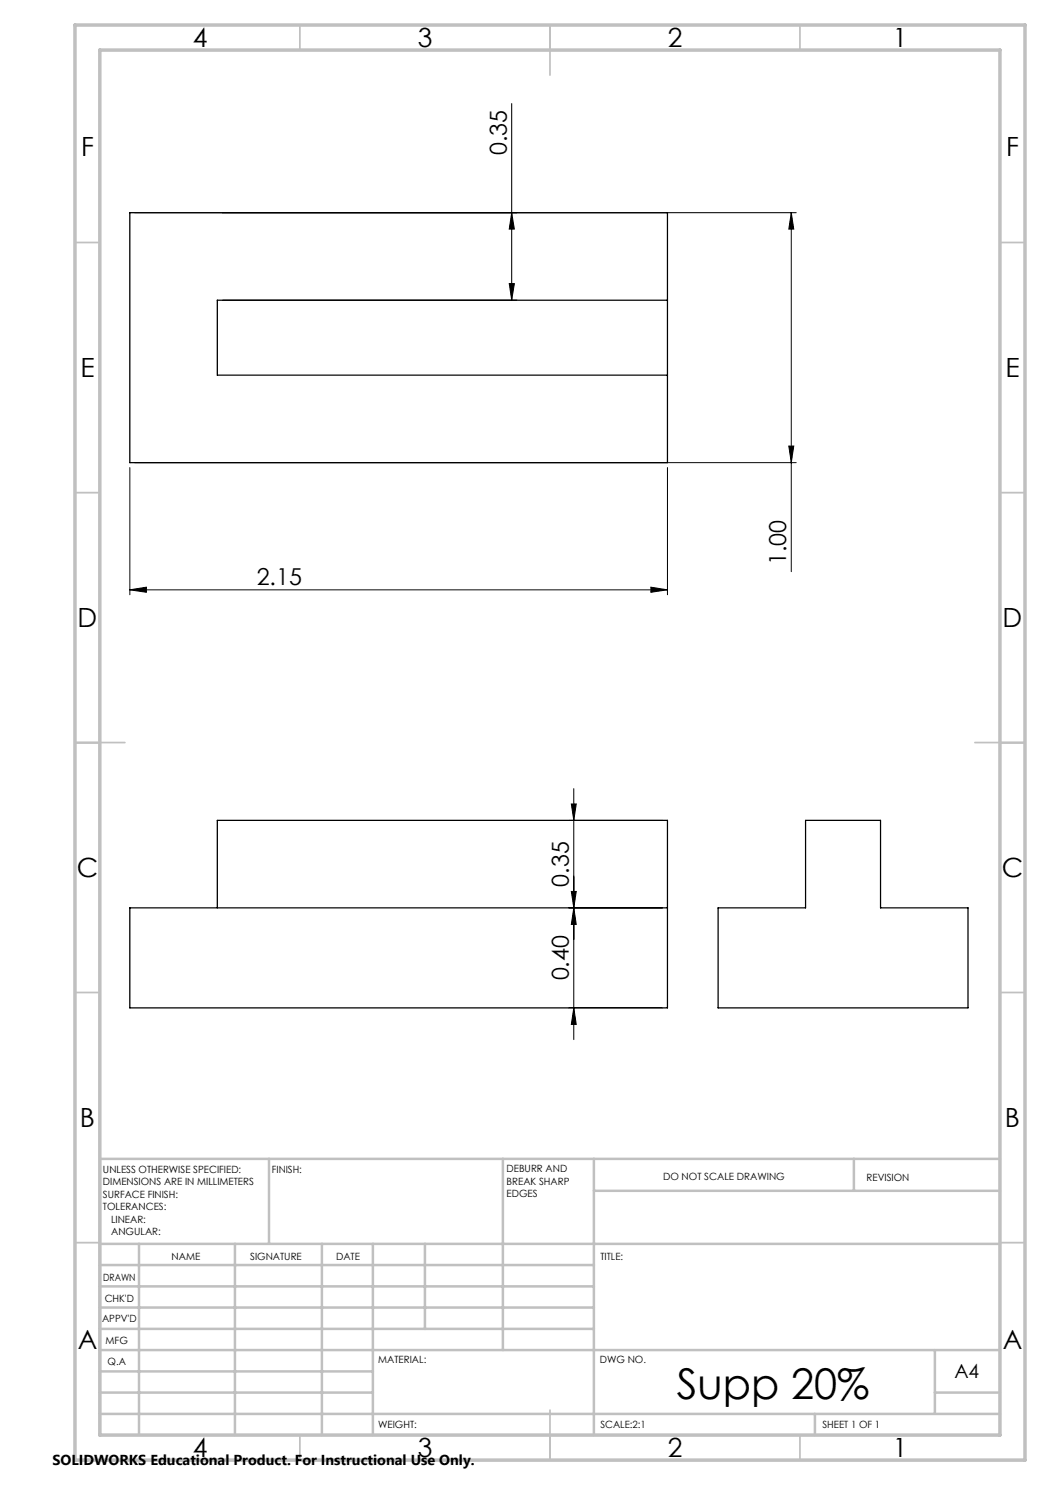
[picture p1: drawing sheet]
<svg xmlns="http://www.w3.org/2000/svg" width="210mm" height="297mm" viewBox="0 0 210 297" stroke-linecap="round" stroke-linejoin="round" font-family="sans-serif">
<path d="M26 42.5h107.5v50h-107.5zM133.5 60h-90v15h90M43.5 181.6v-17.5h90v37.5h-107.5v-20h107.5M143.6 181.6h17.5v-17.5h15v17.5h17.5v20h-50z" fill="none" stroke="#000" stroke-width=".25"/>
<g fill="none" stroke="#000" stroke-width=".2">
<path d="M102.3 20.7v39.3M27 42.5h132.2M101.8 56.7h1.1l-.6 3.3zM102.3 42.5l.6 3.3h-1.1zM158.3 42.5l.4 3.3h-.9zM158.3 42.5v71.8M44.5 60h58.9M26 93.5v25.5M27 92.5h132.2M133.5 93.5v25.5M157.8 89.2h.9l-.4 3.3zM26 118l3.3-.6v1.1z"/>
<path d="M26 118h107.5M130.2 117.4l3.3 .6-3.3 .5zM114.8 157.7v50.2M113.8 164.1h18.7M114.3 178.3h1l-.5 3.3zM114.3 160.8h1l-.5 3.3zM113.8 181.6h18.7M114.8 181.6l.5 3.3h-1zM113.8 201.6h18.7M114.8 201.6l.5 3.3h-1z"/>
</g>
<g fill="none" stroke="#c0c0c0" stroke-width=".35">
<path d="M60 5v5M110 5v10M160 5v5M15 48.5h5M200 48.5h5M15 98.5h5M200 98.5h5M15 148.5h10M195 148.5h10M15 198.5h5M200 198.5h5M15 248.5h5"/>
<path d="M200 248.5h5M60 287v5M110 282v10M160 287v5"/>
</g>
<g fill="none" stroke="#c0c0c0" stroke-width=".5">
<path d="M53.8 231.8v17M100.6 231.8v38.2M118.8 231.8v55.2M118.8 238.2h81.2M170.8 231.8v6.4M200 231.8h-180v55.2M20 248.8h180M20 257.3h98.8M20 253h98.8M27.8 248.8v38.2M47 248.8v38.2M64.4 248.8v38.2"/>
<path d="M74.6 248.8v38.2M85 248.8v17M20 265.8h98.8M20 261.5h98.8M20 278.5h54.6M20 274.3h54.6M20 270h180M187 278.5h13M187 270v12.8M20 282.8h180M163 282.8v4.2"/>
</g>
<path d="M15 5h190v287h-190zM20 10h180v277h-180z" fill="none" stroke="#c0c0c0" stroke-width=".7"/>
<g fill="#000">
<path d="M26 118l3.3-.6v1.1zM130.2 117.4l3.3 .6-3.3 .5z"/>
<path d="M114.8 201.6l.5 3.3h-1zM114.3 178.3h1l-.5 3.3zM114.8 181.6l.5 3.3h-1zM114.3 160.8h1l-.5 3.3zM157.8 89.2h.9l-.4 3.3zM158.3 42.5l.4 3.3h-.9zM101.8 56.7h1.1l-.6 3.3zM102.3 42.5l.6 3.3h-1.1z"/>
</g>
<text font-size="8.5" x="135.4" y="279.7">Supp 20%</text>
<g font-size="5.3">
<text x="38.5" y="9.5">4</text>
<text x="83.5" y="9.5">3</text>
<text x="133.5" y="9.5">2</text>
<text x="178.5" y="9.5">1</text>
<text x="16.2" y="31.3">F</text>
<text x="201.2" y="31.3">F</text>
<text x="16.1" y="75.5">E</text>
<text x="201.1" y="75.5">E</text>
<text x="15.5" y="125.5">D</text>
<text x="200.5" y="125.5">D</text>
<text x="15.4" y="175.5">C</text>
<text x="200.4" y="175.5">C</text>
<text x="16" y="225.5">B</text>
<text x="201" y="225.5">B</text>
<text x="15.5" y="269.8">A</text>
<text x="200.5" y="269.8">A</text>
<text x="38.5" y="291.5">4</text>
<text x="83.5" y="291.5">3</text>
<text x="133.5" y="291.5">2</text>
<text x="178.5" y="291.5">1</text>
</g>
<g font-size="4.7">
<text x="101.4" y="31" transform="rotate(-90 101.4 31)">0.35</text>
<text x="157.3" y="113" transform="rotate(-90 157.3 113)">1.00</text>
<text x="51.3" y="116.9">2.15</text>
<text x="113.8" y="177.3" transform="rotate(-90 113.8 177.3)">0.35</text>
<text x="113.8" y="196.1" transform="rotate(-90 113.8 196.1)">0.40</text>
</g>
<text font-size="3.9" x="190.9" y="275.5">A4</text>
<text font-size="2.9" x="10.5" y="292.9">SOLIDWORKS Educational Product. For Instructional Use Only.</text>
<g font-size="2">
<text x="20.6" y="234.6">UNLESS OTHERWISE SPECIFIED:</text>
<text x="20.6" y="237.1">DIMENSIONS ARE IN MILLIMETERS</text>
<text x="20.6" y="239.6">SURFACE FINISH:</text>
<text x="54.4" y="234.6">FINISH:</text>
<text x="101.3" y="234.5">DEBURR AND</text>
<text x="101.3" y="237">BREAK SHARP</text>
<text x="101.3" y="239.5">EDGES</text>
<text x="132.6" y="236">DO NOT SCALE DRAWING</text>
<text x="173.3" y="236.2">REVISION</text>
<text x="20.6" y="242.1">TOLERANCES:</text>
<text x="22.2" y="244.6">LINEAR:</text>
<text x="22.2" y="247.1">ANGULAR:</text>
<text x="34.3" y="252">NAME</text>
<text x="50" y="251.9">SIGNATURE</text>
<text x="67.2" y="251.9">DATE</text>
<text x="120.1" y="251.9">TITLE:</text>
<text x="20.6" y="256.1">DRAWN</text>
<text x="20.9" y="260.3">CHK'D</text>
<text x="20.4" y="264.4">APPV'D</text>
<text x="21.1" y="268.8">MFG</text>
<text x="21.5" y="273">Q.A</text>
<text x="75.6" y="272.5">MATERIAL:</text>
<text x="120" y="272.5">DWG NO.</text>
<text x="75.6" y="285.5">WEIGHT:</text>
<text x="120.1" y="285.6">SCALE:2:1</text>
<text x="164.5" y="285.6">SHEET 1 OF 1</text>
</g>
</svg>
